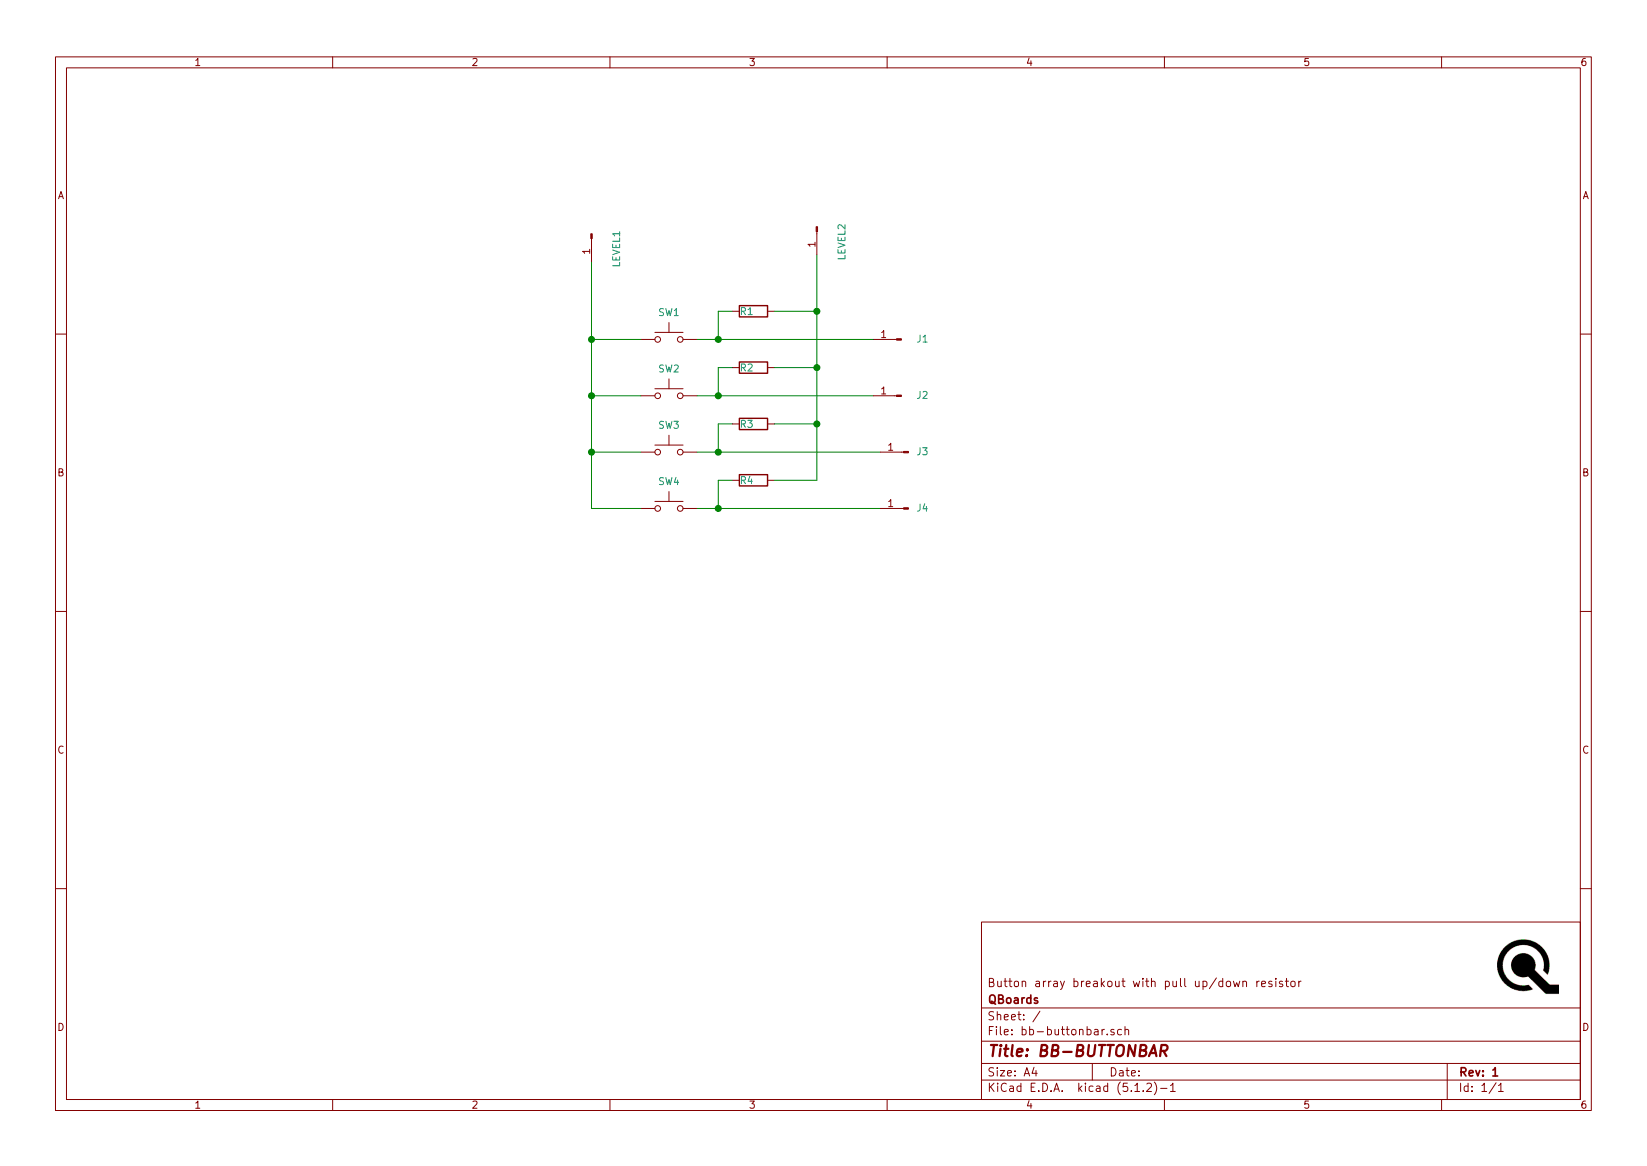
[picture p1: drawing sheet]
EESchema Schematic File Version 4
EELAYER 29 0
EELAYER END
$Descr A4 11693 8268
encoding utf-8
Sheet 1 1
Title "BB-BUTTONBAR"
Date ""
Rev "1"
Comp "QBoards"
Comment1 "Button array breakout with pull up/down resistor"
Comment2 ""
Comment3 ""
Comment4 ""
$EndDescr
$Comp
L Device:R R3
U 1 1
P 5350 3000
F 0 "R3" V 5350 2900 50  0000 L CNN
F 1 "R" H 5420 2955 50  0001 L CNN
F 2 "Resistor_SMD:R_0805_2012Metric" V 5280 3000 50  0001 C CNN
F 3 "~" H 5350 3000 50  0001 C CNN
	1    5350 3000
	0    1    1    0   
$EndComp
$Comp
L Switch:SW_Push SW3
U 1 1
P 4750 3200
F 0 "SW3" H 4750 3393 50  0000 C CNN
F 1 "SW_Push" H 4750 3394 50  0001 C CNN
F 2 "Button_Switch_THT:SW_TH_Tactile_Omron_B3F-10xx" H 4750 3400 50  0001 C CNN
F 3 "~" H 4750 3400 50  0001 C CNN
	1    4750 3200
	1    0    0    -1  
$EndComp
Wire Wire Line
	4950 3200 5100 3200
Wire Wire Line
	5100 3200 5100 3000
Wire Wire Line
	5100 3000 5200 3000
Connection ~ 5100 3200
Wire Wire Line
	5500 3000 5800 3000
Wire Wire Line
	5800 3000 5800 2600
Wire Wire Line
	4200 2400 4200 2800
Wire Wire Line
	4550 3200 4200 3200
Connection ~ 4200 3200
Wire Wire Line
	4200 3200 4200 3600
$Comp
L Device:R R4
U 1 1
P 5350 3400
F 0 "R4" V 5350 3300 50  0000 L CNN
F 1 "R" H 5420 3355 50  0001 L CNN
F 2 "Resistor_SMD:R_0805_2012Metric" V 5280 3400 50  0001 C CNN
F 3 "~" H 5350 3400 50  0001 C CNN
	1    5350 3400
	0    1    1    0   
$EndComp
$Comp
L Switch:SW_Push SW4
U 1 1
P 4750 3600
F 0 "SW4" H 4750 3793 50  0000 C CNN
F 1 "SW_Push" H 4750 3794 50  0001 C CNN
F 2 "Button_Switch_THT:SW_TH_Tactile_Omron_B3F-10xx" H 4750 3800 50  0001 C CNN
F 3 "~" H 4750 3800 50  0001 C CNN
	1    4750 3600
	1    0    0    -1  
$EndComp
Wire Wire Line
	4950 3600 5100 3600
Wire Wire Line
	5100 3600 5100 3400
Wire Wire Line
	5100 3400 5200 3400
Connection ~ 5100 3600
Wire Wire Line
	5500 3400 5800 3400
Wire Wire Line
	5800 3400 5800 3000
Wire Wire Line
	4550 3600 4200 3600
$Comp
L Device:R R2
U 1 1
P 5350 2600
F 0 "R2" V 5350 2500 50  0000 L CNN
F 1 "R" H 5420 2555 50  0001 L CNN
F 2 "Resistor_SMD:R_0805_2012Metric" V 5280 2600 50  0001 C CNN
F 3 "~" H 5350 2600 50  0001 C CNN
	1    5350 2600
	0    1    1    0   
$EndComp
$Comp
L Switch:SW_Push SW2
U 1 1
P 4750 2800
F 0 "SW2" H 4750 2993 50  0000 C CNN
F 1 "SW_Push" H 4750 2994 50  0001 C CNN
F 2 "Button_Switch_THT:SW_TH_Tactile_Omron_B3F-10xx" H 4750 3000 50  0001 C CNN
F 3 "~" H 4750 3000 50  0001 C CNN
	1    4750 2800
	1    0    0    -1  
$EndComp
Wire Wire Line
	4950 2800 5100 2800
Wire Wire Line
	5100 2800 5100 2600
Wire Wire Line
	5100 2600 5200 2600
Wire Wire Line
	5100 2800 6200 2800
Connection ~ 5100 2800
Wire Wire Line
	5500 2600 5800 2600
Wire Wire Line
	4550 2800 4200 2800
$Comp
L Device:R R1
U 1 1
P 5350 2200
F 0 "R1" V 5350 2100 50  0000 L CNN
F 1 "R" H 5420 2155 50  0001 L CNN
F 2 "Resistor_SMD:R_0805_2012Metric" V 5280 2200 50  0001 C CNN
F 3 "~" H 5350 2200 50  0001 C CNN
	1    5350 2200
	0    1    1    0   
$EndComp
$Comp
L Switch:SW_Push SW1
U 1 1
P 4750 2400
F 0 "SW1" H 4750 2593 50  0000 C CNN
F 1 "SW_Push" H 4750 2594 50  0001 C CNN
F 2 "Button_Switch_THT:SW_TH_Tactile_Omron_B3F-10xx" H 4750 2600 50  0001 C CNN
F 3 "~" H 4750 2600 50  0001 C CNN
	1    4750 2400
	1    0    0    -1  
$EndComp
Wire Wire Line
	4950 2400 5100 2400
Wire Wire Line
	5100 2400 5100 2200
Wire Wire Line
	5100 2200 5200 2200
Wire Wire Line
	5500 2200 5800 2200
Wire Wire Line
	5800 2200 5800 1800
Wire Wire Line
	4550 2400 4200 2400
Connection ~ 5800 2600
Wire Wire Line
	5800 2600 5800 2200
Connection ~ 5800 2200
Connection ~ 5800 3000
Connection ~ 4200 2800
Wire Wire Line
	4200 2800 4200 3200
Wire Wire Line
	5100 3200 6250 3200
Wire Wire Line
	5100 3600 6250 3600
Wire Wire Line
	4200 2400 4200 1850
Connection ~ 4200 2400
$Comp
L Connector:Conn_01x01_Male LEVEL2
U 1 1
P 5800 1600
F 0 "LEVEL2" H 5908 1781 50  0000 C CNN
F 1 "Conn_01x01_Male" V 5908 1690 50  0001 C CNN
F 2 "qboards_connectors:PinHeader_1x01_P2.54mm_Vertical_dual" H 5800 1600 50  0001 C CNN
F 3 "~" H 5800 1600 50  0001 C CNN
	1    5800 1600
	0    1    1    0   
$EndComp
$Comp
L Connector:Conn_01x01_Male LEVEL1
U 1 1
P 4200 1650
F 0 "LEVEL1" H 4308 1831 50  0000 C CNN
F 1 "Conn_01x01_Male" V 4308 1740 50  0001 C CNN
F 2 "qboards_connectors:PinHeader_1x01_P2.54mm_Vertical_dual" H 4200 1650 50  0001 C CNN
F 3 "~" H 4200 1650 50  0001 C CNN
	1    4200 1650
	0    1    1    0   
$EndComp
$Comp
L Connector:Conn_01x01_Male J2
U 1 1
P 6400 2800
F 0 "J2" H 6250 2800 50  0000 C CNN
F 1 "Conn_01x01_Male" V 6508 2890 50  0001 C CNN
F 2 "qboards_connectors:PinHeader_1x01_P2.54mm_Vertical_dual" H 6400 2800 50  0001 C CNN
F 3 "~" H 6400 2800 50  0001 C CNN
	1    6400 2800
	-1   0    0    1   
$EndComp
$Comp
L Connector:Conn_01x01_Male J3
U 1 1
P 6450 3200
F 0 "J3" H 6350 3200 50  0000 C CNN
F 1 "Conn_01x01_Male" V 6558 3290 50  0001 C CNN
F 2 "qboards_connectors:PinHeader_1x01_P2.54mm_Vertical_dual" H 6450 3200 50  0001 C CNN
F 3 "~" H 6450 3200 50  0001 C CNN
	1    6450 3200
	-1   0    0    1   
$EndComp
$Comp
L Connector:Conn_01x01_Male J4
U 1 1
P 6450 3600
F 0 "J4" H 6350 3600 50  0000 C CNN
F 1 "Conn_01x01_Male" V 6558 3690 50  0001 C CNN
F 2 "qboards_connectors:PinHeader_1x01_P2.54mm_Vertical_dual" H 6450 3600 50  0001 C CNN
F 3 "~" H 6450 3600 50  0001 C CNN
	1    6450 3600
	-1   0    0    1   
$EndComp
$Comp
L Connector:Conn_01x01_Male J1
U 1 1
P 6400 2400
F 0 "J1" H 6250 2400 50  0000 C CNN
F 1 "Conn_01x01_Male" V 6508 2490 50  0001 C CNN
F 2 "qboards_connectors:PinHeader_1x01_P2.54mm_Vertical_dual" H 6400 2400 50  0001 C CNN
F 3 "~" H 6400 2400 50  0001 C CNN
	1    6400 2400
	-1   0    0    1   
$EndComp
Wire Wire Line
	5100 2400 6200 2400
Connection ~ 5100 2400
$EndSCHEMATC
